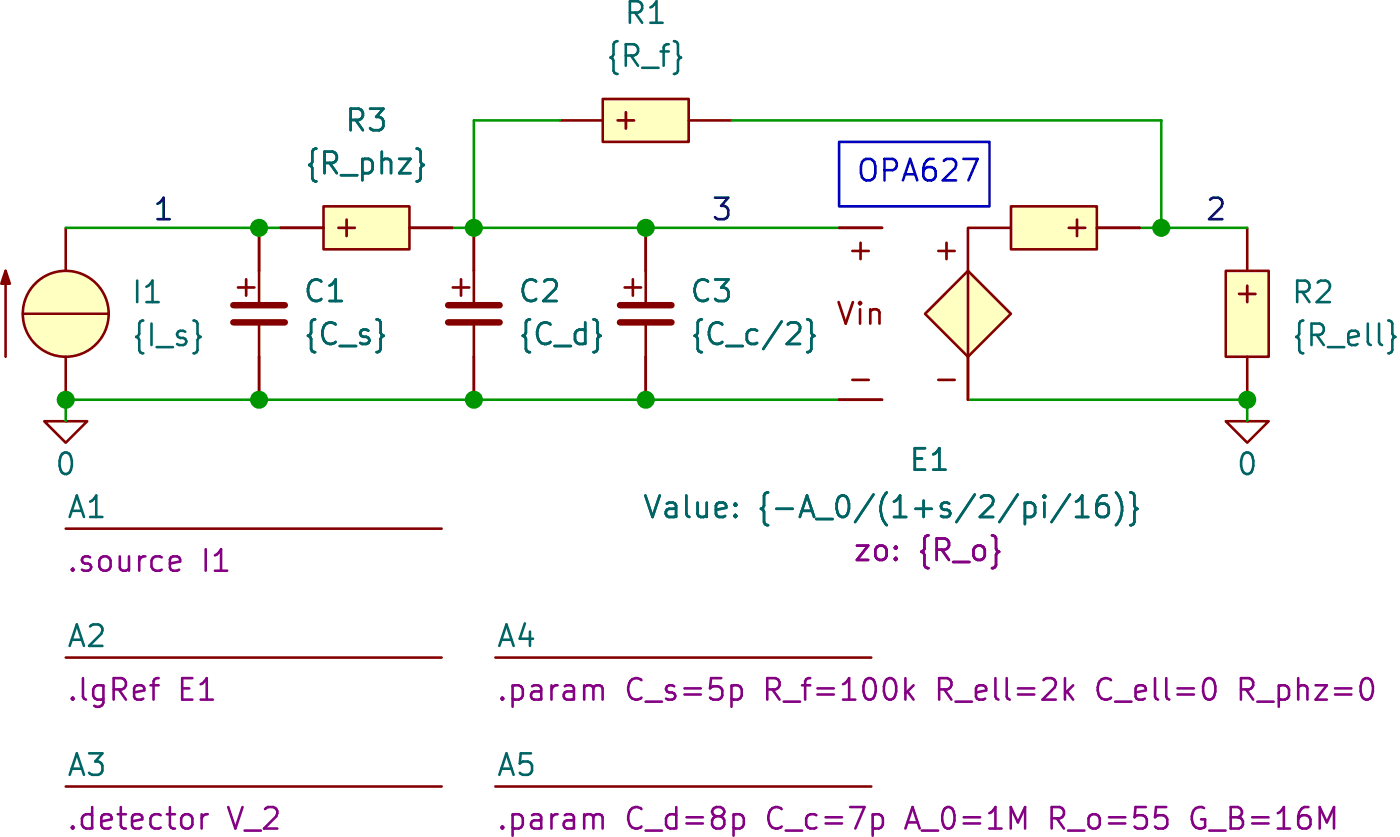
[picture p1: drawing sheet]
(kicad_sch
 (version 20231120)
 (generator "eeschema")
 (generator_version "8.0")
 (paper "A4")
 (title_block
  (title "transimpedanceCompensatedSource"))
 (lib_symbols
  (symbol "SLiCAP:C"
   (pin_numbers hide)
   (pin_names
    (offset 1.016) hide) (exclude_from_sim no) (in_bom yes) (on_board yes)
   (property "Reference" "C?" (at 2.54 3.81 0) (effects (font (size 1.27 1.27)) (justify left)))
   (property "Value" "?" (at 2.54 1.27 0) (show_name) (effects (font (size 1.27 1.27)) (justify left)))
   (property "Footprint" "" (at 2.54 -1.27 0) (effects (font (size 1.27 1.27)) (hide yes)))
   (property "Datasheet" "" (at 2.54 -1.27 0) (effects (font (size 1.27 1.27)) (hide yes)))
   (property "Description" "Capacitor" (at 7.112 -6.096 0) (effects (font (size 1.27 1.27)) (hide yes)))
   (property "model" "C" (at 2.54 -3.81 0) (show_name) (effects (font (size 1.27 1.27)) (justify left) (hide yes)))
   (property "vinit" "0" (at 2.54 -1.27 0) (show_name) (effects (font (size 1.27 1.27)) (justify left)))
   (symbol "C_0_0"
    (text "+" (at -0.762 1.651 0) (effects (font (size 1.27 1.27)))))
   (symbol "C_0_1"
    (polyline (pts (xy -1.524 -0.508) (xy 1.524 -0.508)) (stroke (width 0.381) (type solid)) (fill (type none)))
    (polyline (pts (xy -1.524 0.508) (xy 1.524 0.508)) (stroke (width 0.381) (type solid)) (fill (type none)))
    (polyline (pts (xy 0 -2.54) (xy 0 -0.508)) (stroke (width 0) (type solid)) (fill (type none)))
    (polyline (pts (xy 0 2.54) (xy 0 0.508)) (stroke (width 0) (type solid)) (fill (type none))))
   (symbol "C_1_0"
    (pin passive line (at 0 5.08 270) (length 2.54) (name "1" (effects (font (size 1.27 1.27)))) (number "1" (effects (font (size 1.27 1.27)))))
    (pin passive line (at 0 -5.08 90) (length 2.54) (name "2" (effects (font (size 1.27 1.27)))) (number "2" (effects (font (size 1.27 1.27)))))))
  (symbol "SLiCAP:Command"
   (pin_numbers hide)
   (pin_names
    (offset 0) hide) (exclude_from_sim no) (in_bom yes) (on_board yes)
   (property "Reference" "A?" (at 0 1.27 0) (do_not_autoplace) (effects (font (size 1.27 1.27)) (justify left)))
   (property "Value" "" (at 0 -0.635 0) (effects (font (size 1.27 1.27)) (justify left) (hide yes)))
   (property "Footprint" "" (at 0 -1.27 0) (effects (font (size 1.27 1.27)) (justify left) (hide yes)))
   (property "Datasheet" "" (at 0 -1.27 0) (effects (font (size 1.27 1.27)) (justify left) (hide yes)))
   (property "Description" "SLiCAP command (.lib, .param, .model. subckt}" (at 23.114 -4.064 0) (effects (font (size 1.27 1.27)) (hide yes)))
   (property "command" "?" (at 0 -1.905 0) (do_not_autoplace) (effects (font (size 1.27 1.27)) (justify left)))
   (symbol "Command_0_1"
    (polyline (pts (xy 0 0) (xy 22.225 0)) (stroke (width 0) (type default)) (fill (type none)))))
  (symbol "SLiCAP:EZ"
   (pin_numbers hide)
   (pin_names
    (offset 0) hide) (exclude_from_sim no) (in_bom yes) (on_board yes)
   (property "Reference" "E?" (at 3.175 1.27 0) (effects (font (size 1.27 1.27)) (justify left)))
   (property "Value" "?" (at 3.175 -1.27 0) (show_name) (effects (font (size 1.27 1.27)) (justify left)))
   (property "Footprint" "" (at 0 -1.27 0) (effects (font (size 1.27 1.27)) (justify left) (hide yes)))
   (property "Datasheet" "" (at 0 -1.27 0) (effects (font (size 1.27 1.27)) (justify left) (hide yes)))
   (property "Description" "Voltage-controlled voltage source with output impedance" (at 31.75 -7.62 0) (effects (font (size 1.27 1.27)) (hide yes)))
   (property "model" "EZ" (at 3.175 -5.08 0) (show_name) (effects (font (size 1.27 1.27)) (justify left) (hide yes)))
   (property "zo" "?" (at 3.175 -3.175 0) (show_name) (effects (font (size 1.27 1.27)) (justify left)))
   (symbol "EZ_0_0"
    (text "+" (at -6.35 3.81 0) (effects (font (size 1.27 1.27))))
    (text "+" (at -1.27 3.81 0) (effects (font (size 1.27 1.27))))
    (text "+" (at 6.35 5.08 900) (effects (font (size 1.27 1.27))))
    (text "-" (at -6.35 -3.81 0) (effects (font (size 1.27 1.27))))
    (text "-" (at -1.27 -3.81 0) (effects (font (size 1.27 1.27)))))
   (symbol "EZ_0_1"
    (polyline (pts (xy 0 2.54) (xy 0 -2.54)) (stroke (width 0) (type solid)) (fill (type none)))
    (polyline (pts (xy 0 2.54) (xy 0 5.08) (xy 2.54 5.08)) (stroke (width 0) (type default)) (fill (type none))))
   (symbol "EZ_1_0"
    (pin power_out line (at 10.16 5.08 180) (length 2.54) (name "outP" (effects (font (size 1.27 1.27)))) (number "1" (effects (font (size 1.27 1.27)))))
    (pin power_out line (at 0 -5.08 90) (length 2.54) (name "outN" (effects (font (size 1.27 1.27)))) (number "2" (effects (font (size 1.27 1.27))))))
   (symbol "EZ_1_1"
    (polyline (pts (xy 0 2.54) (xy -2.54 0) (xy 0 -2.54) (xy 2.54 0) (xy 0 2.54)) (stroke (width 0) (type default)) (fill (type background)))
    (rectangle (start 2.54 6.35) (end 7.62 3.81) (stroke (width 0) (type solid)) (fill (type background)))
    (text "Vin" (at -6.35 0 0) (effects (font (size 1.27 1.27))))
    (pin input line (at -7.62 5.08 0) (length 2.54) (name "inp" (effects (font (size 1.27 1.27)))) (number "3" (effects (font (size 1.27 1.27)))))
    (pin input line (at -7.62 -5.08 0) (length 2.54) (name "inN" (effects (font (size 1.27 1.27)))) (number "4" (effects (font (size 1.27 1.27)))))))
  (symbol "SLiCAP:GND"
   (power)
   (pin_numbers hide)
   (pin_names
    (offset 0) hide) (exclude_from_sim no) (in_bom yes) (on_board yes)
   (property "Reference" "#0" (at 0 -5.08 0) (effects (font (size 1.27 1.27)) (hide yes)))
   (property "Value" "0" (at 0 -2.54 0) (do_not_autoplace) (effects (font (size 1.27 1.27))))
   (property "Footprint" "" (at 0 0 0) (effects (font (size 1.27 1.27)) (hide yes)))
   (property "Datasheet" "" (at 0 -10.16 0) (effects (font (size 1.27 1.27)) (hide yes)))
   (property "Description" "0V reference potential" (at 0 -7.62 0) (effects (font (size 1.27 1.27)) (hide yes)))
   (symbol "GND_0_1"
    (polyline (pts (xy -1.27 0) (xy 0 -1.27) (xy 1.27 0) (xy -1.27 0)) (stroke (width 0) (type default)) (fill (type none))))
   (symbol "GND_1_1"
    (pin power_in line (at 0 0 0) (length 0) (name "~" (effects (font (size 1.016 1.016)))) (number "1" (effects (font (size 1.016 1.016)))))))
  (symbol "SLiCAP:I"
   (pin_numbers hide)
   (pin_names
    (offset 0) hide) (exclude_from_sim no) (in_bom yes) (on_board yes)
   (property "Reference" "I?" (at 3.81 4.445 0) (effects (font (size 1.27 1.27)) (justify left)))
   (property "Value" "?" (at 3.81 2.54 0) (show_name) (effects (font (size 1.27 1.27)) (justify left)))
   (property "Footprint" "" (at 0 -1.27 0) (effects (font (size 1.27 1.27)) (justify left) (hide yes)))
   (property "Datasheet" "" (at 0 -1.27 0) (effects (font (size 1.27 1.27)) (justify left) (hide yes)))
   (property "Description" "Independent current source" (at 17.272 -7.366 0) (effects (font (size 1.27 1.27)) (hide yes)))
   (property "noise" "0" (at 3.81 -3.175 0) (show_name) (effects (font (size 1.27 1.27)) (justify left)))
   (property "dc" "0" (at 3.81 0.635 0) (show_name) (effects (font (size 1.27 1.27)) (justify left)))
   (property "dcvar" "0" (at 3.81 -1.27 0) (show_name) (effects (font (size 1.27 1.27)) (justify left)))
   (property "model" "I" (at 3.81 -5.08 0) (show_name) (effects (font (size 1.27 1.27)) (justify left) (hide yes)))
   (symbol "I_0_1"
    (polyline (pts (xy -3.556 2.54) (xy -3.556 -2.54)) (stroke (width 0) (type solid)) (fill (type none)))
    (polyline (pts (xy -2.54 0) (xy 2.54 0)) (stroke (width 0) (type solid)) (fill (type none)))
    (polyline (pts (xy -3.556 2.54) (xy -3.81 1.778) (xy -3.302 1.778) (xy -3.556 2.54)) (stroke (width 0) (type solid)) (fill (type outline))))
   (symbol "I_1_0"
    (circle (center 0 0) (radius 2.54) (stroke (width 0) (type solid)) (fill (type background)))
    (pin power_out line (at 0 -5.08 90) (length 2.54) (name "n" (effects (font (size 1.27 1.27)))) (number "1" (effects (font (size 1.27 1.27)))))
    (pin power_out line (at 0 5.08 270) (length 2.54) (name "p" (effects (font (size 1.27 1.27)))) (number "2" (effects (font (size 1.27 1.27)))))))
  (symbol "SLiCAP:R"
   (pin_numbers hide)
   (pin_names
    (offset 1.016) hide) (exclude_from_sim no) (in_bom yes) (on_board yes)
   (property "Reference" "R?" (at 1.905 3.81 0) (effects (font (size 1.27 1.27)) (justify left)))
   (property "Value" "?" (at 1.905 1.905 0) (show_name) (effects (font (size 1.27 1.27)) (justify left)))
   (property "Footprint" "" (at 0.635 -3.175 0) (effects (font (size 1.27 1.27)) (hide yes)))
   (property "Datasheet" "" (at 0.635 -3.175 0) (effects (font (size 1.27 1.27)) (hide yes)))
   (property "Description" "Resistor (cannot have zero resistance)" (at 21.082 -5.842 0) (effects (font (size 1.27 1.27)) (hide yes)))
   (property "model" "R" (at 1.905 -3.81 0) (show_name) (effects (font (size 1.27 1.27)) (justify left) (hide yes)))
   (property "noisetemp" "0" (at 1.905 0 0) (show_name) (effects (font (size 1.27 1.27)) (justify left)))
   (property "noiseflow" "0" (at 15.24 0 0) (show_name) (effects (font (size 1.27 1.27)) (justify left)))
   (property "dcvar" "0" (at 1.905 -1.905 0) (show_name) (effects (font (size 1.27 1.27)) (justify left)))
   (property "dcvarlot" "0" (at 15.24 -1.905 0) (show_name) (effects (font (size 1.27 1.27)) (justify left)))
   (symbol "R_0_0"
    (text "+" (at 0 1.27 0) (effects (font (size 1.27 1.27)))))
   (symbol "R_1_0"
    (pin passive line (at 0 5.08 270) (length 2.54) (name "1" (effects (font (size 1.27 1.27)))) (number "1" (effects (font (size 1.27 1.27)))))
    (pin passive line (at 0 -5.08 90) (length 2.54) (name "2" (effects (font (size 1.27 1.27)))) (number "2" (effects (font (size 1.27 1.27))))))
   (symbol "R_1_1"
    (rectangle (start -1.27 2.54) (end 1.27 -2.54) (stroke (width 0) (type solid)) (fill (type background))))))
 (junction
  (at 101.6 49.53)
  (diameter 0)
  (color 0 0 0 0))
 (junction
  (at 137.16 49.53)
  (diameter 0)
  (color 0 0 0 0))
 (junction
  (at 67.31 49.53)
  (diameter 0)
  (color 0 0 0 0))
 (junction
  (at 78.74 39.37)
  (diameter 0)
  (color 0 0 0 0))
 (junction
  (at 91.44 49.53)
  (diameter 0)
  (color 0 0 0 0))
 (junction
  (at 91.44 39.37)
  (diameter 0)
  (color 0 0 0 0))
 (junction
  (at 132.08 39.37)
  (diameter 0)
  (color 0 0 0 0))
 (junction
  (at 78.74 49.53)
  (diameter 0)
  (color 0 0 0 0))
 (junction
  (at 101.6 39.37)
  (diameter 0)
  (color 0 0 0 0))
 (wire
  (pts (xy 67.31 49.53) (xy 78.74 49.53))
  (stroke (width 0) (type default)))
 (wire
  (pts (xy 78.74 49.53) (xy 91.44 49.53))
  (stroke (width 0) (type default)))
 (wire
  (pts (xy 120.65 49.53) (xy 137.16 49.53))
  (stroke (width 0) (type default)))
 (wire
  (pts (xy 91.44 33.02) (xy 91.44 39.37))
  (stroke (width 0) (type default)))
 (wire
  (pts (xy 91.44 39.37) (xy 101.6 39.37))
  (stroke (width 0) (type default)))
 (wire
  (pts (xy 96.52 33.02) (xy 91.44 33.02))
  (stroke (width 0) (type default)))
 (wire
  (pts (xy 101.6 39.37) (xy 113.03 39.37))
  (stroke (width 0) (type default)))
 (wire
  (pts (xy 132.08 33.02) (xy 132.08 39.37))
  (stroke (width 0) (type default)))
 (wire
  (pts (xy 91.44 49.53) (xy 101.6 49.53))
  (stroke (width 0) (type default)))
 (wire
  (pts (xy 106.68 33.02) (xy 132.08 33.02))
  (stroke (width 0) (type default)))
 (wire
  (pts (xy 137.16 49.53) (xy 137.16 50.8))
  (stroke (width 0) (type default)))
 (wire
  (pts (xy 132.08 39.37) (xy 130.81 39.37))
  (stroke (width 0) (type default)))
 (wire
  (pts (xy 67.31 39.37) (xy 78.74 39.37))
  (stroke (width 0) (type default)))
 (wire
  (pts (xy 67.31 50.8) (xy 67.31 49.53))
  (stroke (width 0) (type default)))
 (wire
  (pts (xy 90.17 39.37) (xy 91.44 39.37))
  (stroke (width 0) (type default)))
 (wire
  (pts (xy 137.16 39.37) (xy 132.08 39.37))
  (stroke (width 0) (type default)))
 (wire
  (pts (xy 101.6 49.53) (xy 113.03 49.53))
  (stroke (width 0) (type default)))
 (wire
  (pts (xy 78.74 39.37) (xy 80.01 39.37))
  (stroke (width 0) (type default)))
 (text_box "OPA627"
  (exclude_from_sim no)
  (at 113.03 34.29 0)
  (size 8.89 3.81)
  (stroke (width 0) (type default))
  (fill (type none))
  (effects (font (size 1.27 1.27)) (justify left top)))
 (label "1"
  (at 72.39 39.37 0)
  (fields_autoplaced yes)
  (effects (font (size 1.27 1.27)) (justify left bottom)))
 (label "3"
  (at 105.41 39.37 0)
  (fields_autoplaced yes)
  (effects (font (size 1.27 1.27)) (justify left bottom)))
 (label "2"
  (at 134.62 39.37 0)
  (fields_autoplaced yes)
  (effects (font (size 1.27 1.27)) (justify left bottom)))
 (symbol
  (lib_id "SLiCAP:R")
  (at 137.16 44.45 0)
  (unit 1)
  (exclude_from_sim no)
  (in_bom yes)
  (on_board yes)
  (dnp no)
  (fields_autoplaced yes)
  (property "Reference" "R2" (at 139.7 43.1799 0) (effects (font (size 1.27 1.27)) (justify left)))
  (property "Value" "{R_ell}" (at 139.7 45.7199 0) (effects (font (size 1.27 1.27)) (justify left)))
  (property "Footprint" "" (at 137.795 47.625 0) (effects (font (size 1.27 1.27)) (hide yes)))
  (property "Datasheet" "" (at 137.795 47.625 0) (effects (font (size 1.27 1.27)) (hide yes)))
  (property "Description" "Resistor (cannot have zero resistance)" (at 158.242 50.292 0) (effects (font (size 1.27 1.27)) (hide yes)))
  (property "model" "R" (at 139.065 48.26 0) (show_name yes) (effects (font (size 1.27 1.27)) (justify left) (hide yes)))
  (property "noisetemp" "0" (at 139.7 43.1799 0) (show_name yes) (effects (font (size 1.27 1.27)) (justify left) (hide yes)))
  (property "noiseflow" "0" (at 139.7 45.7199 0) (show_name yes) (effects (font (size 1.27 1.27)) (justify left) (hide yes)))
  (property "dcvar" "0" (at 139.7 48.2599 0) (show_name yes) (effects (font (size 1.27 1.27)) (justify left) (hide yes)))
  (property "dcvarlot" "0" (at 139.7 50.7999 0) (show_name yes) (effects (font (size 1.27 1.27)) (justify left) (hide yes)))
  (pin "1")
  (pin "2"))
 (symbol
  (lib_id "SLiCAP:R")
  (at 101.6 33.02 90)
  (unit 1)
  (exclude_from_sim no)
  (in_bom yes)
  (on_board yes)
  (dnp no)
  (fields_autoplaced yes)
  (property "Reference" "R1" (at 101.6 26.67 90) (effects (font (size 1.27 1.27))))
  (property "Value" "{R_f}" (at 101.6 29.21 90) (effects (font (size 1.27 1.27))))
  (property "Footprint" "" (at 104.775 32.385 0) (effects (font (size 1.27 1.27)) (hide yes)))
  (property "Datasheet" "" (at 104.775 32.385 0) (effects (font (size 1.27 1.27)) (hide yes)))
  (property "Description" "Resistor (cannot have zero resistance)" (at 107.442 11.938 0) (effects (font (size 1.27 1.27)) (hide yes)))
  (property "model" "R" (at 105.41 31.115 0) (show_name yes) (effects (font (size 1.27 1.27)) (justify left) (hide yes)))
  (property "noisetemp" "0" (at 100.3299 30.48 0) (show_name yes) (effects (font (size 1.27 1.27)) (justify left) (hide yes)))
  (property "noiseflow" "0" (at 102.8699 30.48 0) (show_name yes) (effects (font (size 1.27 1.27)) (justify left) (hide yes)))
  (property "dcvar" "0" (at 105.4099 30.48 0) (show_name yes) (effects (font (size 1.27 1.27)) (justify left) (hide yes)))
  (property "dcvarlot" "0" (at 107.9499 30.48 0) (show_name yes) (effects (font (size 1.27 1.27)) (justify left) (hide yes)))
  (pin "1")
  (pin "2"))
 (symbol
  (lib_id "SLiCAP:C")
  (at 101.6 44.45 0)
  (unit 1)
  (exclude_from_sim no)
  (in_bom yes)
  (on_board yes)
  (dnp no)
  (fields_autoplaced yes)
  (property "Reference" "C3" (at 104.14 43.1136 0) (effects (font (size 1.27 1.27)) (justify left)))
  (property "Value" "{C_c/2}" (at 104.14 45.6536 0) (effects (font (size 1.27 1.27)) (justify left)))
  (property "Footprint" "" (at 104.14 45.72 0) (effects (font (size 1.27 1.27)) (hide yes)))
  (property "Datasheet" "" (at 104.14 45.72 0) (effects (font (size 1.27 1.27)) (hide yes)))
  (property "Description" "Capacitor" (at 108.712 50.546 0) (effects (font (size 1.27 1.27)) (hide yes)))
  (property "model" "C" (at 104.14 48.26 0) (show_name yes) (effects (font (size 1.27 1.27)) (justify left) (hide yes)))
  (property "vinit" "0" (at 104.14 46.9236 0) (show_name yes) (effects (font (size 1.27 1.27)) (justify left) (hide yes)))
  (pin "1")
  (pin "2"))
 (symbol
  (lib_id "SLiCAP:C")
  (at 91.44 44.45 0)
  (unit 1)
  (exclude_from_sim no)
  (in_bom yes)
  (on_board yes)
  (dnp no)
  (fields_autoplaced yes)
  (property "Reference" "C2" (at 93.98 43.1136 0) (effects (font (size 1.27 1.27)) (justify left)))
  (property "Value" "{C_d}" (at 93.98 45.6536 0) (effects (font (size 1.27 1.27)) (justify left)))
  (property "Footprint" "" (at 93.98 45.72 0) (effects (font (size 1.27 1.27)) (hide yes)))
  (property "Datasheet" "" (at 93.98 45.72 0) (effects (font (size 1.27 1.27)) (hide yes)))
  (property "Description" "Capacitor" (at 98.552 50.546 0) (effects (font (size 1.27 1.27)) (hide yes)))
  (property "model" "C" (at 93.98 48.26 0) (show_name yes) (effects (font (size 1.27 1.27)) (justify left) (hide yes)))
  (property "vinit" "0" (at 93.98 46.9236 0) (show_name yes) (effects (font (size 1.27 1.27)) (justify left) (hide yes)))
  (pin "1")
  (pin "2"))
 (symbol
  (lib_id "SLiCAP:Command")
  (at 67.31 72.39 0)
  (unit 1)
  (exclude_from_sim no)
  (in_bom yes)
  (on_board yes)
  (dnp no)
  (property "Reference" "A3" (at 67.31 71.12 0) (do_not_autoplace yes) (effects (font (size 1.27 1.27)) (justify left)))
  (property "Value" "~" (at 67.31 73.025 0) (effects (font (size 1.27 1.27)) (justify left) (hide yes)))
  (property "Footprint" "" (at 67.31 73.66 0) (effects (font (size 1.27 1.27)) (justify left) (hide yes)))
  (property "Datasheet" "" (at 67.31 73.66 0) (effects (font (size 1.27 1.27)) (justify left) (hide yes)))
  (property "Description" "SLiCAP command (.lib, .param, .model. subckt}" (at 90.424 76.454 0) (effects (font (size 1.27 1.27)) (hide yes)))
  (property "command" ".detector V_2" (at 67.31 74.295 0) (do_not_autoplace yes) (effects (font (size 1.27 1.27)) (justify left))))
 (symbol
  (lib_id "SLiCAP:I")
  (at 67.31 44.45 0)
  (unit 1)
  (exclude_from_sim no)
  (in_bom yes)
  (on_board yes)
  (dnp no)
  (fields_autoplaced yes)
  (property "Reference" "I1" (at 71.12 43.1799 0) (effects (font (size 1.27 1.27)) (justify left)))
  (property "Value" "{I_s}" (at 71.12 45.7199 0) (effects (font (size 1.27 1.27)) (justify left)))
  (property "Footprint" "" (at 67.31 45.72 0) (effects (font (size 1.27 1.27)) (justify left) (hide yes)))
  (property "Datasheet" "" (at 67.31 45.72 0) (effects (font (size 1.27 1.27)) (justify left) (hide yes)))
  (property "Description" "Independent current source" (at 84.582 51.816 0) (effects (font (size 1.27 1.27)) (hide yes)))
  (property "noise" "0" (at 71.12 44.4499 0) (show_name yes) (effects (font (size 1.27 1.27)) (justify left) (hide yes)))
  (property "dc" "0" (at 71.12 46.9899 0) (show_name yes) (effects (font (size 1.27 1.27)) (justify left) (hide yes)))
  (property "dcvar" "0" (at 71.12 49.5299 0) (show_name yes) (effects (font (size 1.27 1.27)) (justify left) (hide yes)))
  (property "model" "I" (at 71.12 49.53 0) (show_name yes) (effects (font (size 1.27 1.27)) (justify left) (hide yes)))
  (pin "2")
  (pin "1"))
 (symbol
  (lib_id "SLiCAP:GND")
  (at 137.16 50.8 0)
  (unit 1)
  (exclude_from_sim no)
  (in_bom yes)
  (on_board yes)
  (dnp no)
  (fields_autoplaced yes)
  (property "Reference" "#02" (at 137.16 55.88 0) (effects (font (size 1.27 1.27)) (hide yes)))
  (property "Value" "0" (at 137.16 53.34 0) (do_not_autoplace yes) (effects (font (size 1.27 1.27))))
  (property "Footprint" "" (at 137.16 50.8 0) (effects (font (size 1.27 1.27)) (hide yes)))
  (property "Datasheet" "" (at 137.16 60.96 0) (effects (font (size 1.27 1.27)) (hide yes)))
  (property "Description" "0V reference potential" (at 137.16 58.42 0) (effects (font (size 1.27 1.27)) (hide yes)))
  (pin "1"))
 (symbol
  (lib_id "SLiCAP:C")
  (at 78.74 44.45 0)
  (unit 1)
  (exclude_from_sim no)
  (in_bom yes)
  (on_board yes)
  (dnp no)
  (fields_autoplaced yes)
  (property "Reference" "C1" (at 81.28 43.1136 0) (effects (font (size 1.27 1.27)) (justify left)))
  (property "Value" "{C_s}" (at 81.28 45.6536 0) (effects (font (size 1.27 1.27)) (justify left)))
  (property "Footprint" "" (at 81.28 45.72 0) (effects (font (size 1.27 1.27)) (hide yes)))
  (property "Datasheet" "" (at 81.28 45.72 0) (effects (font (size 1.27 1.27)) (hide yes)))
  (property "Description" "Capacitor" (at 85.852 50.546 0) (effects (font (size 1.27 1.27)) (hide yes)))
  (property "model" "C" (at 81.28 48.26 0) (show_name yes) (effects (font (size 1.27 1.27)) (justify left) (hide yes)))
  (property "vinit" "0" (at 81.28 46.9236 0) (show_name yes) (effects (font (size 1.27 1.27)) (justify left) (hide yes)))
  (pin "1")
  (pin "2"))
 (symbol
  (lib_id "SLiCAP:R")
  (at 85.09 39.37 90)
  (unit 1)
  (exclude_from_sim no)
  (in_bom yes)
  (on_board yes)
  (dnp no)
  (fields_autoplaced yes)
  (property "Reference" "R3" (at 85.09 33.02 90) (effects (font (size 1.27 1.27))))
  (property "Value" "{R_phz}" (at 85.09 35.56 90) (effects (font (size 1.27 1.27))))
  (property "Footprint" "" (at 88.265 38.735 0) (effects (font (size 1.27 1.27)) (hide yes)))
  (property "Datasheet" "" (at 88.265 38.735 0) (effects (font (size 1.27 1.27)) (hide yes)))
  (property "Description" "Resistor (cannot have zero resistance)" (at 90.932 18.288 0) (effects (font (size 1.27 1.27)) (hide yes)))
  (property "model" "r" (at 88.9 37.465 0) (show_name yes) (effects (font (size 1.27 1.27)) (justify left) (hide yes)))
  (property "noisetemp" "0" (at 83.8199 36.83 0) (show_name yes) (effects (font (size 1.27 1.27)) (justify left) (hide yes)))
  (property "noiseflow" "0" (at 86.3599 36.83 0) (show_name yes) (effects (font (size 1.27 1.27)) (justify left) (hide yes)))
  (property "dcvar" "0" (at 88.8999 36.83 0) (show_name yes) (effects (font (size 1.27 1.27)) (justify left) (hide yes)))
  (property "dcvarlot" "0" (at 91.4399 36.83 0) (show_name yes) (effects (font (size 1.27 1.27)) (justify left) (hide yes)))
  (pin "2")
  (pin "1"))
 (symbol
  (lib_id "SLiCAP:Command")
  (at 67.31 64.77 0)
  (unit 1)
  (exclude_from_sim no)
  (in_bom yes)
  (on_board yes)
  (dnp no)
  (property "Reference" "A2" (at 67.31 63.5 0) (do_not_autoplace yes) (effects (font (size 1.27 1.27)) (justify left)))
  (property "Value" "~" (at 67.31 65.405 0) (effects (font (size 1.27 1.27)) (justify left) (hide yes)))
  (property "Footprint" "" (at 67.31 66.04 0) (effects (font (size 1.27 1.27)) (justify left) (hide yes)))
  (property "Datasheet" "" (at 67.31 66.04 0) (effects (font (size 1.27 1.27)) (justify left) (hide yes)))
  (property "Description" "SLiCAP command (.lib, .param, .model. subckt}" (at 90.424 68.834 0) (effects (font (size 1.27 1.27)) (hide yes)))
  (property "command" ".lgRef E1" (at 67.31 66.675 0) (do_not_autoplace yes) (effects (font (size 1.27 1.27)) (justify left))))
 (symbol
  (lib_id "SLiCAP:GND")
  (at 67.31 50.8 0)
  (unit 1)
  (exclude_from_sim no)
  (in_bom yes)
  (on_board yes)
  (dnp no)
  (fields_autoplaced yes)
  (property "Reference" "#01" (at 67.31 55.88 0) (effects (font (size 1.27 1.27)) (hide yes)))
  (property "Value" "0" (at 67.31 53.34 0) (do_not_autoplace yes) (effects (font (size 1.27 1.27))))
  (property "Footprint" "" (at 67.31 50.8 0) (effects (font (size 1.27 1.27)) (hide yes)))
  (property "Datasheet" "" (at 67.31 60.96 0) (effects (font (size 1.27 1.27)) (hide yes)))
  (property "Description" "0V reference potential" (at 67.31 58.42 0) (effects (font (size 1.27 1.27)) (hide yes)))
  (pin "1"))
 (symbol
  (lib_id "SLiCAP:EZ")
  (at 120.65 44.45 0)
  (unit 1)
  (exclude_from_sim no)
  (in_bom yes)
  (on_board yes)
  (dnp no)
  (property "Reference" "E1" (at 117.094 53.086 0) (effects (font (size 1.27 1.27)) (justify left)))
  (property "Value" "{-A_0/(1+s/2/pi/16)}" (at 101.346 55.88 0) (show_name yes) (effects (font (size 1.27 1.27)) (justify left)))
  (property "Footprint" "" (at 120.65 45.72 0) (effects (font (size 1.27 1.27)) (justify left) (hide yes)))
  (property "Datasheet" "" (at 120.65 45.72 0) (effects (font (size 1.27 1.27)) (justify left) (hide yes)))
  (property "Description" "Voltage-controlled voltage source with output impedance" (at 152.4 52.07 0) (effects (font (size 1.27 1.27)) (hide yes)))
  (property "model" "EZ" (at 123.825 49.53 0) (show_name yes) (effects (font (size 1.27 1.27)) (justify left) (hide yes)))
  (property "zo" "{R_o}" (at 113.792 58.42 0) (show_name yes) (effects (font (size 1.27 1.27)) (justify left)))
  (pin "4")
  (pin "3")
  (pin "1")
  (pin "2"))
 (symbol
  (lib_id "SLiCAP:Command")
  (at 92.71 72.39 0)
  (unit 1)
  (exclude_from_sim no)
  (in_bom yes)
  (on_board yes)
  (dnp no)
  (property "Reference" "A5" (at 92.71 71.12 0) (do_not_autoplace yes) (effects (font (size 1.27 1.27)) (justify left)))
  (property "Value" "~" (at 92.71 73.025 0) (effects (font (size 1.27 1.27)) (justify left) (hide yes)))
  (property "Footprint" "" (at 92.71 73.66 0) (effects (font (size 1.27 1.27)) (justify left) (hide yes)))
  (property "Datasheet" "" (at 92.71 73.66 0) (effects (font (size 1.27 1.27)) (justify left) (hide yes)))
  (property "Description" "SLiCAP command (.lib, .param, .model. subckt}" (at 115.824 76.454 0) (effects (font (size 1.27 1.27)) (hide yes)))
  (property "command" ".param C_d=8p C_c=7p A_0=1M R_o=55 G_B=16M" (at 92.71 74.295 0) (do_not_autoplace yes) (effects (font (size 1.27 1.27)) (justify left))))
 (symbol
  (lib_id "SLiCAP:Command")
  (at 67.31 57.15 0)
  (unit 1)
  (exclude_from_sim no)
  (in_bom yes)
  (on_board yes)
  (dnp no)
  (property "Reference" "A1" (at 67.31 55.88 0) (do_not_autoplace yes) (effects (font (size 1.27 1.27)) (justify left)))
  (property "Value" "~" (at 67.31 57.785 0) (effects (font (size 1.27 1.27)) (justify left) (hide yes)))
  (property "Footprint" "" (at 67.31 58.42 0) (effects (font (size 1.27 1.27)) (justify left) (hide yes)))
  (property "Datasheet" "" (at 67.31 58.42 0) (effects (font (size 1.27 1.27)) (justify left) (hide yes)))
  (property "Description" "SLiCAP command (.lib, .param, .model. subckt}" (at 90.424 61.214 0) (effects (font (size 1.27 1.27)) (hide yes)))
  (property "command" ".source I1" (at 67.31 59.055 0) (do_not_autoplace yes) (effects (font (size 1.27 1.27)) (justify left))))
 (symbol
  (lib_id "SLiCAP:Command")
  (at 92.71 64.77 0)
  (unit 1)
  (exclude_from_sim no)
  (in_bom yes)
  (on_board yes)
  (dnp no)
  (property "Reference" "A4" (at 92.71 63.5 0) (do_not_autoplace yes) (effects (font (size 1.27 1.27)) (justify left)))
  (property "Value" "~" (at 92.71 65.405 0) (effects (font (size 1.27 1.27)) (justify left) (hide yes)))
  (property "Footprint" "" (at 92.71 66.04 0) (effects (font (size 1.27 1.27)) (justify left) (hide yes)))
  (property "Datasheet" "" (at 92.71 66.04 0) (effects (font (size 1.27 1.27)) (justify left) (hide yes)))
  (property "Description" "SLiCAP command (.lib, .param, .model. subckt}" (at 115.824 68.834 0) (effects (font (size 1.27 1.27)) (hide yes)))
  (property "command" ".param C_s=5p R_f=100k R_ell=2k C_ell=0 R_phz=0" (at 92.71 66.675 0) (do_not_autoplace yes) (effects (font (size 1.27 1.27)) (justify left))))
 (sheet_instances
  (path ""
   (page "1"))))
